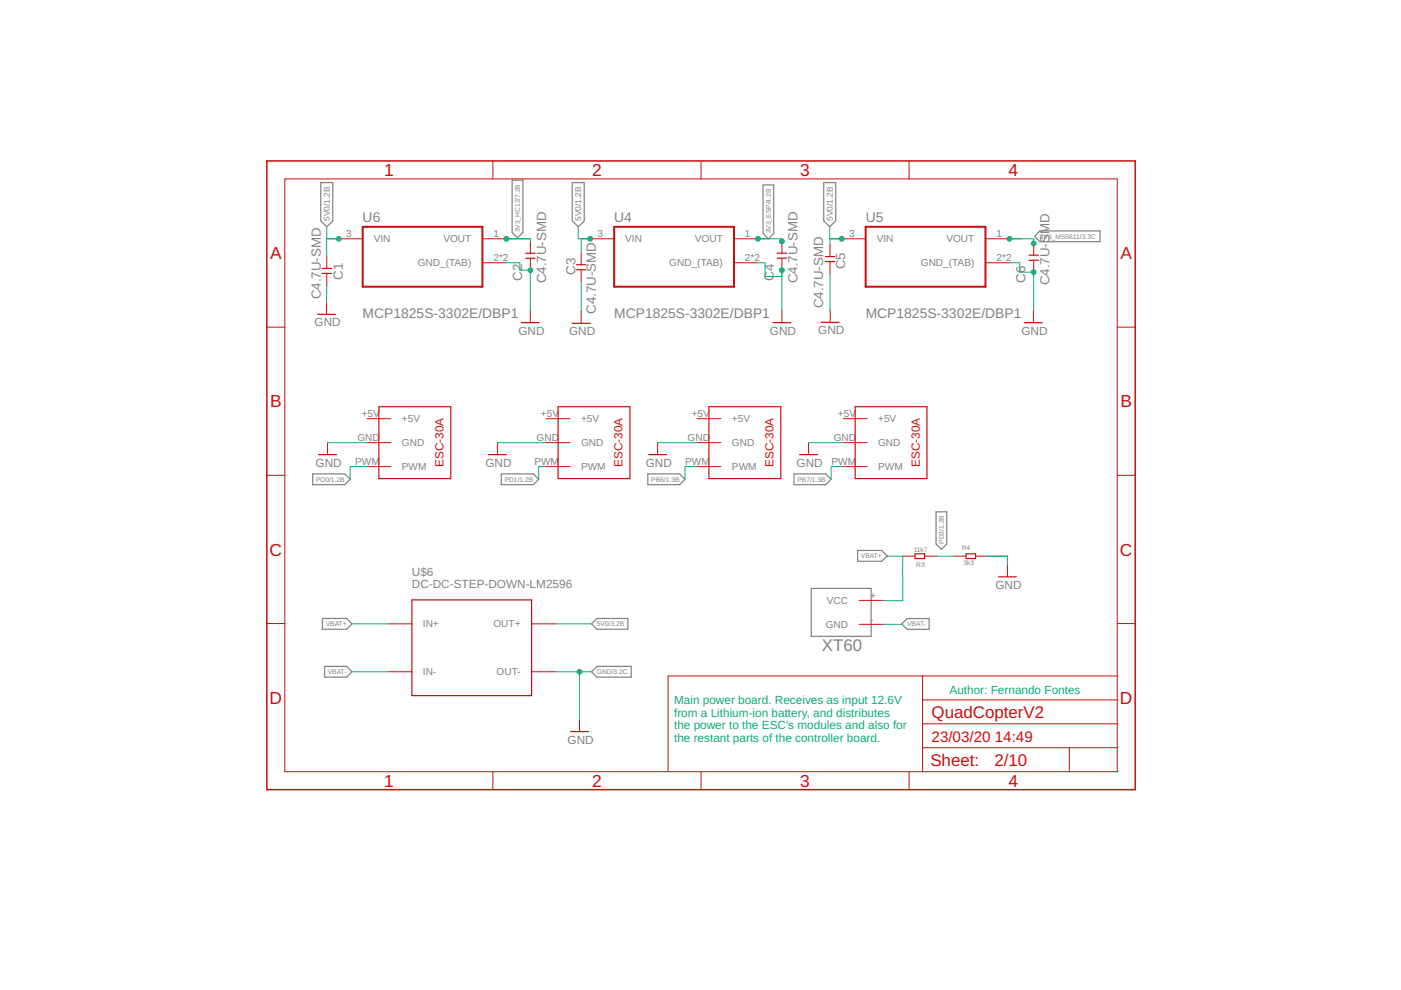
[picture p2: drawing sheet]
<svg xmlns="http://www.w3.org/2000/svg" width="297mm" height="210mm" viewBox="0 0 297 210" stroke-linecap="round" stroke-linejoin="round" font-family="sans-serif">
<g fill="none" stroke="#808080" stroke-width=".25">
<path d="M68 38.7h2.5v8.1l-1.2 1.3-1.3-1.3zM108.6 38.2h2.3v11.1l-1.2 1.1-1.1-1.1zM121.3 38.7h2.6v8.1l-1.3 1.3-1.3-1.3zM161.8 39.2h2.2v10.3l-1.1 1.1-1.1-1.1zM174.6 38.7h2.6v8.1l-1.3 1.3-1.3-1.3zM219.3 50.1l1.2-1.1h12.7v2.2h-12.7zM66.3 100.5h6.8l1.1 1.1-1.1 1.2h-6.8zM106.3 100.5h6.8l1.1 1.1-1.1 1.2h-6.8zM137.4 100.5h6.7l1.1 1.1-1.1 1.2h-6.7zM168.3 100.5h6.8l1.1 1.1-1.1 1.2h-6.8zM181.8 116.7h5.1l1.2 1.2-1.2 1.1h-5.1zM198.5 108.5h2.2v6.8l-1.1 1.2-1.1-1.2z"/>
<path d="M68.4 131.1h5.1l1.1 1.2-1.1 1.1h-5.1zM125.4 132.3l1.2-1.2h6.5v2.3h-6.5zM172 124.8h12.7v10.1h-12.7zM192.3 131.1h4.7v2.3h-4.7l-1.1-1.1zM68.8 141.3h4.7l1.1 1.1-1.1 1.2h-4.7zM125.4 142.4l1.2-1.1h7.2v2.3h-7.2z"/>
</g>
<g fill="none" stroke="#c90d0c" stroke-width=".21">
<path d="M60.4 37.9h176.5v125.7h-176.5zM104.5 34.1v3.8M148.6 34.1v3.8M192.7 34.1v3.8M69.3 54.4v2.5M69.3 57.9v2.6M71.8 50.6h5.1M102.3 50.6h5.1M102.3 55.7h5.1M112.5 51.2v2.5M112.5 54.8v2.5M123.2 53.6v2.6"/>
<path d="M123.2 57.2v2.5M125.1 50.6h5.1M155.6 50.6h5.1M155.6 55.7h5.1M165.8 51.2v2.5M165.8 54.7v2.6M176 51.9v2.5M176 55.4v2.6M178.5 50.6h5M208.9 50.6h5.1M208.9 55.7h5.1M219.2 51.6v2.5"/>
<path d="M219.2 55.2v2.5M56.6 69.4h3.8M69.2 64.1v2.6M112.4 65.9v2.5M123.2 66v2.6M165.8 65.9v2.5M176 65.8v2.5M219.1 65.9v2.5M236.9 69.4h3.8M69.4 93.9v2.5M77.8 88.8h5.1M77.8 93.9h5.1"/>
<path d="M77.8 98.9h5.1M105.5 93.9v2.5M115.8 88.8h5.1M115.8 93.9h5.1M115.8 98.9h5.1M139.4 93.9v2.5M147.8 88.8h5M147.8 93.9h5M147.8 98.9h5M171.4 93.9v2.5M178.8 88.8h5.1M178.8 93.9h5.1"/>
<path d="M178.8 98.9h5.1M56.6 100.8h3.8M191.4 117.9h2.6M196.1 117.9h2.5M202.2 117.9h2.6M206.9 117.9h2.6M213.6 119.8v2.5M236.9 100.8h3.8M56.6 132.2h3.8M82.3 132.3h5M112.7 132.3h5.1M182.2 127.3h5"/>
<path d="M182.2 132.4h5M236.9 132.2h3.8M82.3 142.4h5M112.7 142.4h5.1M122.9 152.6v2.5M195.6 158.5h41.3M195.6 143.3v20.3M195.6 153.5h41.3M195.6 148.4h41.3M226.7 158.5v5.1M236.9 143.3h-95.3v20.3M104.5 163.6v3.8"/>
<path d="M148.6 163.6v3.8M192.7 163.6v3.8"/>
</g>
<g fill="none" stroke="#c90d0c" stroke-width=".25">
<path d="M68.3 56.9h2M68.3 58h2M111.4 54.8h2.1M111.4 53.7h2.1M122.2 57.2h2M122.2 56.1h2M164.8 54.7h2M164.8 53.7h2M175 54.4h2M175 55.5h2M218.2 55.2h2M218.2 54.1h2"/>
<path d="M67.3 66.7h3.8M110.5 68.4h3.8M121.3 68.6h3.8M163.9 68.4h3.8M174.1 68.3h3.8M217.2 68.4h3.8M67.5 96.4h3.9M80.3 86.2h15.3v15.3h-15.3zM103.5 96.4h3.9M118.3 86.2h15.3v15.3h-15.3zM137.5 96.4h3.8M150.3 86.2h15.2v15.3h-15.2z"/>
<path d="M169.5 96.4h3.8M181.3 86.2h15.2v15.3h-15.2zM194 117.4h2v1h-2zM204.8 117.4h2v1h-2zM87.3 127.2h25.4v20.3h-25.4zM211.7 122.3h3.8M121 155.1h3.8"/>
</g>
<path d="M56.6 34.1h184.1v133.3h-184.1z" fill="none" stroke="#c90d0c" stroke-width=".32"/>
<path d="M76.9 48.1h25.4v12.7h-25.4zM130.2 48.1h25.4v12.7h-25.4zM183.5 48.1h25.4v12.7h-25.4z" fill="none" stroke="#c90d0c" stroke-width=".42"/>
<g fill="none" stroke="#0dab76" stroke-width=".21">
<path d="M69.3 48.1v2.5M71.8 50.6h-2.6l.1 3.8M107.4 50.6h5.1v.6M107.4 55.7h2.8v1.6h2.3M112.4 57.3v8.6M122.6 48.1v2.5h2.5M123.2 50.6v3M123.2 59.7v6.3M160.7 50.6h5.1v.6M160.7 55.7h1.5v2.9h3.6M165.8 57.3v8.6M175.9 48.1v2.5h2.6"/>
<path d="M176 50.6v1.3M176 58v7.8M214 50.6h5.2v1M214 55.7h2.2v2h3M219.2 57.5l-.1 8.4M69.3 60.5l-.1 3.6M123.2 66h.1M165.8 65.9h.1M69.4 93.9h8.4M77.8 98.9h-3.6v2.7M105.5 93.9h10.3M115.8 98.9h-1.6v2.7"/>
<path d="M139.4 93.9h8.4M147.8 98.9h-2.6v2.7M171.4 93.9h7.4M178.8 98.9h-2.6v2.7M188 118l.3-.1h3.1v9.5l-4.2-.1M198.6 117.9h3.6M209.5 117.9h4.1v1.9M74.6 132.3h7.7M117.8 132.3h7.6M187.2 132.4h4M74.6 142.4h7.7M117.8 142.4h7.6"/>
<path d="M122.9 142.4v10.2"/>
</g>
<g fill="#0dab76" stroke="#0dab76" stroke-width=".21">
<circle cx="71.8" cy="50.6" r=".51"/>
<circle cx="178.5" cy="50.6" r=".51"/>
<circle cx="125.1" cy="50.6" r=".51"/>
<circle cx="122.9" cy="142.4" r=".51"/>
<circle cx="165.8" cy="57.3" r=".51"/>
<circle cx="219.2" cy="57.7" r=".51"/>
<circle cx="112.5" cy="57.3" r=".51"/>
<circle cx="107.4" cy="50.6" r=".51"/>
<circle cx="160.7" cy="50.6" r=".51"/>
<circle cx="165.8" cy="51.2" r=".51"/>
<circle cx="214" cy="50.6" r=".51"/>
<circle cx="219.2" cy="51.6" r=".51"/>
</g>
<g font-size="3.7" fill="#c90d0c">
<text x="81.4" y="37.3">1</text>
<text x="125.6" y="37.3">2</text>
<text x="169.7" y="37.3">3</text>
<text x="213.8" y="37.3">4</text>
<text x="57.3" y="54.9">A</text>
<text x="237.5" y="54.9">A</text>
<text x="57.3" y="86.4">B</text>
<text x="237.5" y="86.4">B</text>
<text x="57.1" y="117.8">C</text>
<text x="237.4" y="117.8">C</text>
<text x="57.1" y="149.2">D</text>
<text x="237.4" y="149.2">D</text>
<text x="81.4" y="166.8">1</text>
<text x="125.6" y="166.8">2</text>
<text x="169.7" y="166.8">3</text>
<text x="213.8" y="166.8">4</text>
</g>
<text font-size="3.6" fill="#808080" x="174.2" y="138.1">XT60</text>
<g font-size="3.6" fill="#c90d0c">
<text x="197.5" y="152.2">QuadCopterV2</text>
<text x="197.3" y="162.5">Sheet:</text>
<text x="210.8" y="162.4">2/10</text>
</g>
<g font-size="3.2" fill="#c90d0c">
<text x="197.5" y="157.3">23/03/20</text>
<text x="210.9" y="157.3">14:49</text>
</g>
<g font-size="2.9" fill="#808080">
<text x="76.9" y="47.1">U6</text>
<text x="130.2" y="47.1">U4</text>
<text x="183.5" y="47.1">U5</text>
<text x="76.9" y="67.3">MCP1825S-3302E/DBP1</text>
<text x="130.2" y="67.3">MCP1825S-3302E/DBP1</text>
<text x="183.5" y="67.3">MCP1825S-3302E/DBP1</text>
</g>
<g font-size="2.8" fill="#808080">
<text x="72.7" y="59.3" transform="rotate(-90 72.7 59.3)">C1</text>
<text x="110.7" y="59.5" transform="rotate(-90 110.7 59.5)">C2</text>
<text x="122" y="58.3" transform="rotate(-90 122 58.3)">C3</text>
<text x="164" y="59.5" transform="rotate(-90 164 59.5)">C4</text>
<text x="179.2" y="57.1" transform="rotate(-90 179.2 57.1)">C5</text>
<text x="217.4" y="60" transform="rotate(-90 217.4 60)">C6</text>
<text x="68.1" y="63.4" transform="rotate(-90 68.1 63.4)">C4.7U-SMD</text>
<text x="115.8" y="60.1" transform="rotate(-90 115.8 60.1)">C4.7U-SMD</text>
<text x="169.1" y="60" transform="rotate(-90 169.1 60)">C4.7U-SMD</text>
<text x="174.5" y="65.4" transform="rotate(-90 174.5 65.4)">C4.7U-SMD</text>
<text x="222.5" y="60.5" transform="rotate(-90 222.5 60.5)">C4.7U-SMD</text>
<text x="126.3" y="66.5" transform="rotate(-90 126.3 66.5)">C4.7U-SMD</text>
</g>
<g font-size="2.5" fill="#808080">
<text x="66.7" y="69.2">GND</text>
<text x="109.9" y="70.9">GND</text>
<text x="120.7" y="71.1">GND</text>
<text x="163.2" y="70.9">GND</text>
<text x="173.5" y="70.9">GND</text>
<text x="216.6" y="70.9">GND</text>
<text x="66.9" y="98.9">GND</text>
<text x="102.9" y="98.9">GND</text>
<text x="136.9" y="98.9">GND</text>
<text x="168.9" y="98.9">GND</text>
<text x="87.3" y="124.6">DC-DC-STEP-DOWN-LM2596</text>
<text x="87.3" y="122.1">U$6</text>
<text x="211.1" y="124.8">GND</text>
<text x="120.3" y="157.7">GND</text>
</g>
<g font-size="2.5" fill="#c90d0c">
<text x="94" y="99" transform="rotate(-90 94 99)">ESC-30A</text>
<text x="132" y="99" transform="rotate(-90 132 99)">ESC-30A</text>
<text x="164" y="99" transform="rotate(-90 164 99)">ESC-30A</text>
<text x="195" y="99" transform="rotate(-90 195 99)">ESC-30A</text>
</g>
<g font-size="2.5" fill="#0dab76">
<text x="142.9" y="149.3">Main power board. Receives as input 12.6V</text>
<text x="201.3" y="147.1">Author: Fernando Fontes</text>
<text x="142.9" y="151.9">from a Lithium-ion battery, and distributes</text>
<text x="142.9" y="154.6">the power to the ESC's modules and also for</text>
<text x="142.9" y="157.3">the restant parts of the controller board.</text>
</g>
<g font-size="2.1" fill="#808080">
<text x="73.4" y="50.3">3</text>
<text x="79.2" y="51.4">VIN</text>
<text x="94" y="51.4">VOUT</text>
<text x="104.6" y="50.3">1</text>
<text x="126.7" y="50.3">3</text>
<text x="132.6" y="51.4">VIN</text>
<text x="147.3" y="51.4">VOUT</text>
<text x="157.9" y="50.3">1</text>
<text x="180" y="50.3">3</text>
<text x="185.9" y="51.4">VIN</text>
<text x="200.7" y="51.4">VOUT</text>
<text x="211.3" y="50.3">1</text>
<text x="88.6" y="56.5">GND_(TAB)</text>
<text x="104.6" y="55.4">2*2</text>
<text x="141.9" y="56.5">GND_(TAB)</text>
<text x="157.9" y="55.4">2*2</text>
<text x="195.2" y="56.5">GND_(TAB)</text>
<text x="211.3" y="55.4">2*2</text>
<text x="76.7" y="88.4">+5V</text>
<text x="85.2" y="89.5">+5V</text>
<text x="114.7" y="88.4">+5V</text>
<text x="123.2" y="89.5">+5V</text>
<text x="146.7" y="88.4">+5V</text>
<text x="155.2" y="89.5">+5V</text>
<text x="177.7" y="88.4">+5V</text>
<text x="186.2" y="89.5">+5V</text>
<text x="75.8" y="93.5">GND</text>
<text x="85.2" y="94.6">GND</text>
<text x="113.8" y="93.5">GND</text>
<text x="123.2" y="94.6">GND</text>
<text x="145.8" y="93.5">GND</text>
<text x="155.2" y="94.6">GND</text>
<text x="176.8" y="93.5">GND</text>
<text x="186.2" y="94.6">GND</text>
<text x="75.3" y="98.6">PWM</text>
<text x="85.2" y="99.7">PWM</text>
<text x="113.3" y="98.6">PWM</text>
<text x="123.2" y="99.7">PWM</text>
<text x="145.3" y="98.6">PWM</text>
<text x="155.2" y="99.7">PWM</text>
<text x="176.3" y="98.6">PWM</text>
<text x="186.2" y="99.7">PWM</text>
<text x="175.3" y="128.1">VCC</text>
<text x="184.5" y="126.9">+</text>
<text x="89.7" y="133">IN+</text>
<text x="104.6" y="133">OUT+</text>
<text x="175.1" y="133.1">GND</text>
<text x="184.5" y="132">-</text>
<text x="89.7" y="143.2">IN-</text>
<text x="105.3" y="143.2">OUT-</text>
</g>
<g font-size="1.8" fill="#808080">
<text x="69.9" y="46.8" transform="rotate(-90 69.9 46.8)">5V0/1.2B</text>
<text x="123.2" y="46.8" transform="rotate(-90 123.2 46.8)">5V0/1.2B</text>
<text x="176.6" y="46.8" transform="rotate(-90 176.6 46.8)">5V0/1.2B</text>
</g>
<g font-size="1.4" fill="#808080">
<text x="110.2" y="49.3" transform="rotate(-90 110.2 49.3)">3V3_HC12/7.2B</text>
<text x="163.4" y="49.5" transform="rotate(-90 163.4 49.5)">3V3_ESP/4.2B</text>
<text x="220.5" y="50.6">3V3_MS5611/3.3C</text>
<text x="67" y="102.1">PD0/1.2B</text>
<text x="107" y="102.1">PD1/1.2B</text>
<text x="138.1" y="102.1">PB6/1.3B</text>
<text x="169.1" y="102.1">PB7/1.3B</text>
<text x="182.5" y="118.4">VBAT+</text>
<text x="193.7" y="117">11k7</text>
<text x="200.1" y="115.3" transform="rotate(-90 200.1 115.3)">PD3/1.2B</text>
<text x="203.9" y="116.7">R4</text>
<text x="204.3" y="119.8">3k3</text>
<text x="194.3" y="120.3">R3</text>
<text x="69.1" y="132.8">VBAT+</text>
<text x="126.6" y="132.8">5V0/3.2B</text>
<text x="192.3" y="132.8">VBAT-</text>
<text x="69.5" y="142.9">VBAT-</text>
<text x="126.6" y="142.9">GND/3.2C</text>
</g>
</svg>
